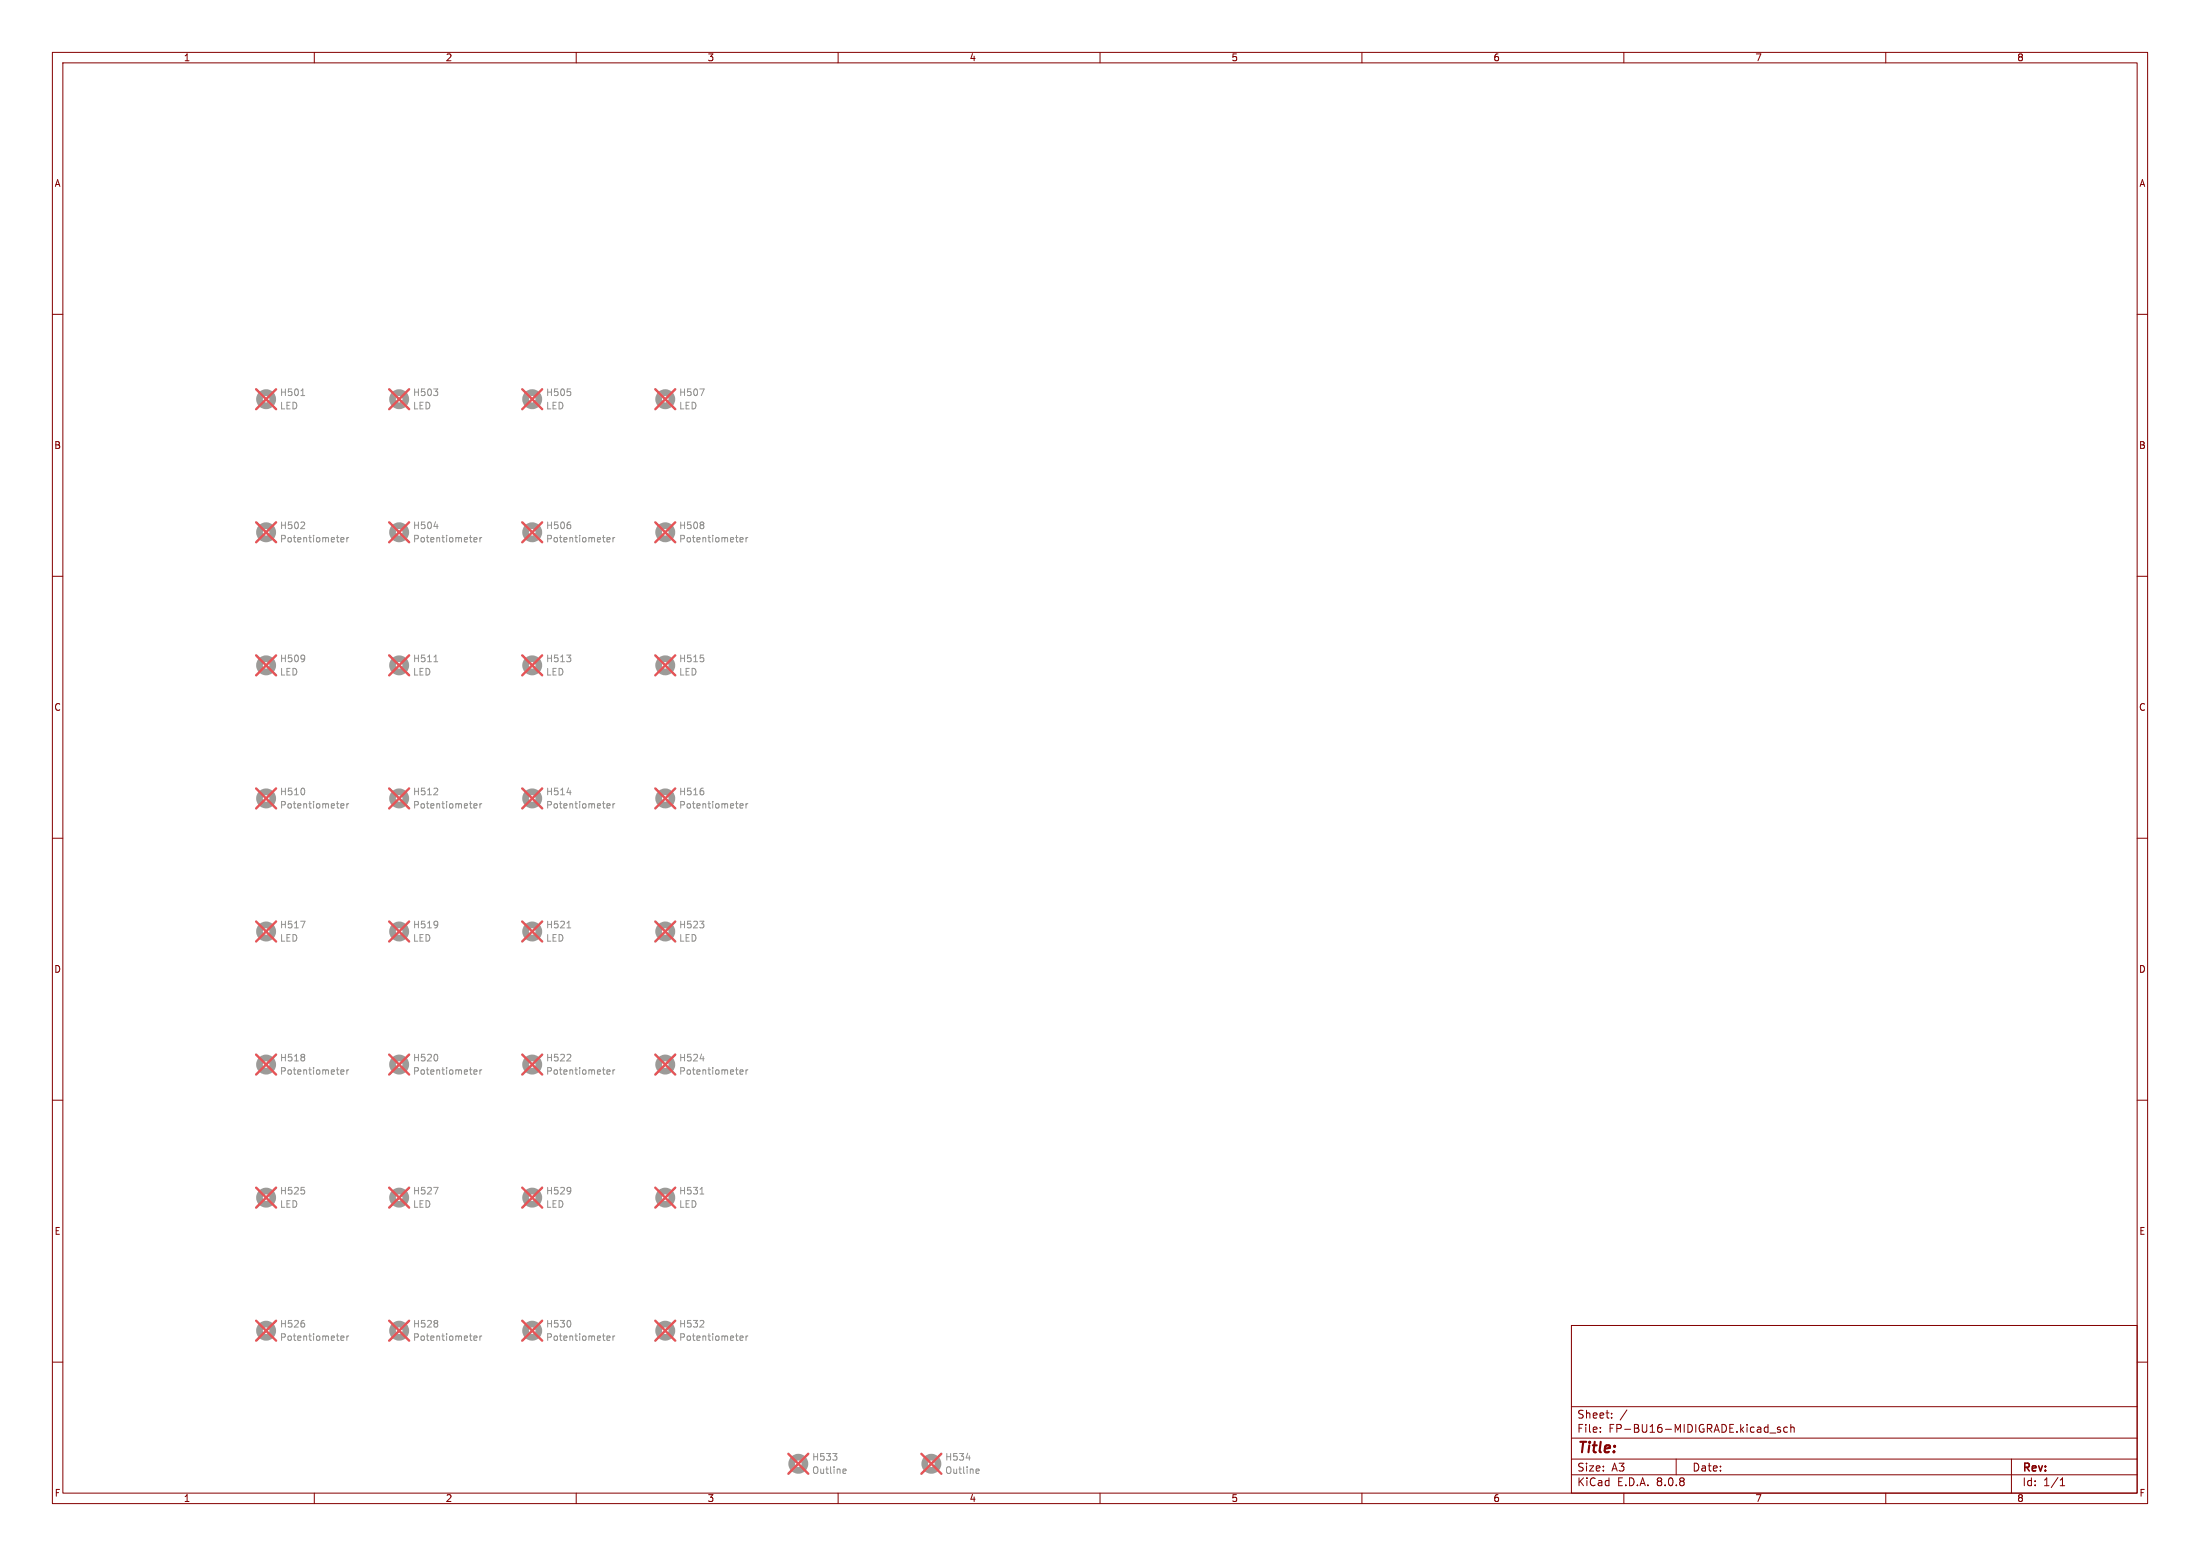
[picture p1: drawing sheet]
<svg xmlns="http://www.w3.org/2000/svg" width="420mm" height="297mm" viewBox="0 0 420 297" stroke-linecap="round" stroke-linejoin="round" font-family="sans-serif">
<g fill="none" stroke="#840000" stroke-width=".19">
<path d="M10 10h400v277h-400zM12 12h396v273h-396zM60 10v2M110 10v2M160 10v2M210 10v2M260 10v2M310 10v2M360 10v2M10 60h2M408 60h2M10 110h2"/>
<path d="M408 110h2M10 160h2M408 160h2M10 210h2M408 210h2M300 253h108v32h-108zM10 260h2M300 278.5h108M300 274.5h108M300 268.5h108M305.5 273.2v.2M305.5 272.5v.1"/>
<path d="M307.7 270.5v.2M307.7 269.8v.1M310.6 269.1l-1.3 1.9M320 278.5v3M337.9 273.5h1.1M339.9 272.5l-.4-.1-.2 .2 .1 .2 .5 .2v.3h-.6M341.2 272.5l-.4-.1-.3 .3 .2 .6h.5M341.9 272.5l.2-.1 .3 .1 .1 .9M341.9 271.9v1.5M384 278.5v6.5M408 260h2M60 285v2"/>
<path d="M110 285v2M160 285v2M210 285v2M260 285v2M300 281.5h108M310 285v2M360 285v2M393.3 283.6h.9M393.3 282.5l.4-.4v1.5"/>
</g>
<g fill="none" stroke="#9c9b98" stroke-width="1.3">
<circle cx="50.8" cy="76.2" r="1.27"/>
<circle cx="76.2" cy="76.2" r="1.27"/>
<circle cx="101.6" cy="76.2" r="1.27"/>
<circle cx="127" cy="76.2" r="1.27"/>
<circle cx="50.8" cy="101.6" r="1.27"/>
<circle cx="76.2" cy="101.6" r="1.27"/>
<circle cx="101.6" cy="101.6" r="1.27"/>
<circle cx="127" cy="101.6" r="1.27"/>
<circle cx="50.8" cy="127" r="1.27"/>
<circle cx="76.2" cy="127" r="1.27"/>
<circle cx="101.6" cy="127" r="1.27"/>
<circle cx="127" cy="127" r="1.27"/>
<circle cx="50.8" cy="152.4" r="1.27"/>
<circle cx="76.2" cy="152.4" r="1.27"/>
<circle cx="101.6" cy="152.4" r="1.27"/>
<circle cx="127" cy="152.4" r="1.27"/>
<circle cx="50.8" cy="177.8" r="1.27"/>
<circle cx="76.2" cy="177.8" r="1.27"/>
<circle cx="101.6" cy="177.8" r="1.27"/>
<circle cx="127" cy="177.8" r="1.27"/>
<circle cx="50.8" cy="203.2" r="1.27"/>
<circle cx="76.2" cy="203.2" r="1.27"/>
<circle cx="101.6" cy="203.2" r="1.27"/>
<circle cx="127" cy="203.2" r="1.27"/>
<circle cx="50.8" cy="228.6" r="1.27"/>
<circle cx="76.2" cy="228.6" r="1.27"/>
<circle cx="101.6" cy="228.6" r="1.27"/>
<circle cx="127" cy="228.6" r="1.27"/>
<circle cx="50.8" cy="254" r="1.27"/>
<circle cx="76.2" cy="254" r="1.27"/>
<circle cx="101.6" cy="254" r="1.27"/>
<circle cx="127" cy="254" r="1.27"/>
<circle cx="152.4" cy="279.4" r="1.27"/>
<circle cx="177.8" cy="279.4" r="1.27"/>
</g>
<g fill="none" stroke="#939391" stroke-width=".19">
<path d="M57.4 75.5h.8M82.8 74.2h.8l-.5 .5M83.5 74.8v.6M108.9 74.8v.6M133.6 74.2h.8l-.5 1.3M58.1 99.8v.4M134.3 99.8v.3M57.4 100.9h.8M65.1 103l.6-.1-.1-.2-.4-.1-.1 .2v.6h.5M66.2 102.6v.8M66.6 102.6l-.4 .2M82.8 100.5h.8"/>
<path d="M90.5 103l.6-.1-.1-.2-.4-.1-.1 .2v.6h.5M91.6 102.6v.8M92 102.6l-.4 .2M108.9 100.2v.6M115.9 103l.6-.1-.1-.2-.4-.1-.1 .2v.6h.5M117 102.6v.8M117.4 102.6l-.4 .2M134.3 100.3v.5M141.3 103l.6-.1-.1-.2-.4-.1-.1 .2v.6h.5M142.4 102.6v.8M142.8 102.6l-.4 .2M58.1 125.2v.8"/>
<path d="M58.2 125.6l-.1 .1M82.8 126.3h.8M108.2 125h.8l-.5 .5M108.9 125.6v.6M134.3 125.6v.6M58.1 150.7v.8M65.1 153.8l.6-.1-.1-.2-.4-.1-.1 .2v.6h.5M66.2 153.4v.8M66.6 153.4l-.4 .2M82.8 151.7h.8M83.5 150.6v.4M90.5 153.8l.6-.1-.1-.2-.4-.1-.1 .2v.6h.5"/>
<path d="M91.6 153.4v.8M92 153.4l-.4 .2M108.2 151.3h.8M115.9 153.8l.6-.1-.1-.2-.4-.1-.1 .2v.6h.5M117 153.4v.8M117.4 153.4l-.4 .2M134.3 151v.6M141.3 153.8l.6-.1-.1-.2-.4-.1-.1 .2v.6h.5M142.4 153.4v.8M142.8 153.4l-.4 .2M57.4 175.8h.8l-.5 1.3M83.5 176v.8"/>
<path d="M83.6 176.4l-.1 .1M108.2 177.1h.8M133.6 175.8h.8l-.5 .5M134.3 176.4v.6M58.1 201.4v.3M58.1 201.9v.5M65.1 204.6l.6-.1-.1-.2-.4-.1-.1 .2v.6h.5M66.2 204.2v.8M66.6 204.2l-.4 .2M83.5 201.5v.8M90.5 204.6l.6-.1-.1-.2-.4-.1-.1 .2v.6h.5M91.6 204.2v.8"/>
<path d="M92 204.2l-.4 .2M108.2 202.5h.8M108.9 201.4v.4M115.9 204.6l.6-.1-.1-.2-.4-.1-.1 .2v.6h.5M117 204.2v.8M117.4 204.2l-.4 .2M133.6 202.1h.8M141.3 204.6l.6-.1-.1-.2-.4-.1-.1 .2v.6h.5M142.4 204.2v.8M142.8 204.2l-.4 .2M58.1 227.2v.6M82.8 226.6h.8l-.5 1.3"/>
<path d="M108.9 226.8v.8M109 227.2l-.1 .1M133.6 227.9h.8M58.1 252.6v.6M65.1 255.4l.6-.1-.1-.2-.4-.1-.1 .2v.6h.5M66.2 255v.8M66.6 255l-.4 .2M83.5 252.2v.3M83.5 252.7v.5M90.5 255.4l.6-.1-.1-.2-.4-.1-.1 .2v.6h.5M91.6 255v.8M92 255l-.4 .2"/>
<path d="M108.9 252.3v.8M115.9 255.4l.6-.1-.1-.2-.4-.1-.1 .2v.6h.5M117 255v.8M117.4 255l-.4 .2M133.6 253.3h.8M134.3 252.2v.4M141.3 255.4l.6-.1-.1-.2-.4-.1-.1 .2v.6h.5M142.4 255v.8M142.8 255l-.4 .2M159 277.4h.8l-.5 .5M159.7 278v.6M184.4 278.3h.8"/>
<path d="M161.1 280.4l.4 .1v.2l-.6 .1M161.5 281.2h-.4M186.5 280.4l.4 .1v.2l-.6 .1M186.9 281.2h-.4"/>
</g>
<g fill="none" stroke="#e75356" stroke-width=".46">
<path d="M48.9 74.3l3.8 3.8M52.7 74.3l-3.8 3.8M74.3 74.3l3.8 3.8M78.1 74.3l-3.8 3.8M99.7 74.3l3.8 3.8M103.5 74.3l-3.8 3.8M125.1 74.3l3.8 3.8M128.9 74.3l-3.8 3.8M48.9 99.7l3.8 3.8M52.7 99.7l-3.8 3.8M74.3 99.7l3.8 3.8M78.1 99.7l-3.8 3.8"/>
<path d="M99.7 99.7l3.8 3.8M103.5 99.7l-3.8 3.8M125.1 99.7l3.8 3.8M128.9 99.7l-3.8 3.8M48.9 125.1l3.8 3.8M52.7 125.1l-3.8 3.8M74.3 125.1l3.8 3.8M78.1 125.1l-3.8 3.8M99.7 125.1l3.8 3.8M103.5 125.1l-3.8 3.8M125.1 125.1l3.8 3.8M128.9 125.1l-3.8 3.8"/>
<path d="M48.9 150.5l3.8 3.8M52.7 150.5l-3.8 3.8M74.3 150.5l3.8 3.8M78.1 150.5l-3.8 3.8M99.7 150.5l3.8 3.8M103.5 150.5l-3.8 3.8M125.1 150.5l3.8 3.8M128.9 150.5l-3.8 3.8M48.9 175.9l3.8 3.8M52.7 175.9l-3.8 3.8M74.3 175.9l3.8 3.8M78.1 175.9l-3.8 3.8"/>
<path d="M99.7 175.9l3.8 3.8M103.5 175.9l-3.8 3.8M125.1 175.9l3.8 3.8M128.9 175.9l-3.8 3.8M48.9 201.3l3.8 3.8M52.7 201.3l-3.8 3.8M74.3 201.3l3.8 3.8M78.1 201.3l-3.8 3.8M99.7 201.3l3.8 3.8M103.5 201.3l-3.8 3.8M125.1 201.3l3.8 3.8M128.9 201.3l-3.8 3.8"/>
<path d="M48.9 226.7l3.8 3.8M52.7 226.7l-3.8 3.8M74.3 226.7l3.8 3.8M78.1 226.7l-3.8 3.8M99.7 226.7l3.8 3.8M103.5 226.7l-3.8 3.8M125.1 226.7l3.8 3.8M128.9 226.7l-3.8 3.8M48.9 252.1l3.8 3.8M52.7 252.1l-3.8 3.8M74.3 252.1l3.8 3.8M78.1 252.1l-3.8 3.8"/>
<path d="M99.7 252.1l3.8 3.8M103.5 252.1l-3.8 3.8M125.1 252.1l3.8 3.8M128.9 252.1l-3.8 3.8M150.5 277.5l3.8 3.8M154.3 277.5l-3.8 3.8M175.9 277.5l3.8 3.8M179.7 277.5l-3.8 3.8"/>
</g>
<text font-size="2.8" fill="#840000" x="301" y="277.9">Title:</text>
<g font-size="2.1" fill="#840000">
<text x="301" y="273.7">File:</text>
<text x="301" y="271">Sheet:</text>
<text x="307.1" y="273.7">FP-BU16-MIDIGRADE.kicad_sch</text>
<text x="301" y="281.1">Size:</text>
<text x="307.6" y="281.1">A3</text>
<text x="323" y="281.1">Date:</text>
<text x="386" y="281.3">Rev:</text>
<text x="301" y="283.9">KiCad</text>
<text x="308.7" y="283.9">E.D.A.</text>
<text x="316.3" y="283.9">8.0.8</text>
<text x="386" y="283.9">Id:</text>
<text x="390.1" y="283.9">1/1</text>
</g>
<g font-size="1.8" fill="#840000">
<text x="35" y="11.9">1</text>
<text x="85" y="11.9">2</text>
<text x="135" y="11.9">3</text>
<text x="185" y="11.9">4</text>
<text x="235" y="11.9">5</text>
<text x="285" y="11.9">6</text>
<text x="335" y="11.9">7</text>
<text x="385" y="11.9">8</text>
<text x="10.3" y="35.9">A</text>
<text x="408.3" y="35.9">A</text>
<text x="10.3" y="85.9">B</text>
<text x="408.2" y="85.9">B</text>
<text x="10.3" y="135.9">C</text>
<text x="408.2" y="135.9">C</text>
<text x="10.3" y="185.9">D</text>
<text x="408.2" y="185.9">D</text>
<text x="10.3" y="235.9">E</text>
<text x="408.3" y="235.9">E</text>
<text x="10.3" y="285.9">F</text>
<text x="35" y="286.9">1</text>
<text x="85" y="286.9">2</text>
<text x="135" y="286.9">3</text>
<text x="185" y="286.9">4</text>
<text x="235" y="286.9">5</text>
<text x="285" y="286.9">6</text>
<text x="335" y="286.9">7</text>
<text x="385" y="286.9">8</text>
<text x="408.3" y="285.9">F</text>
</g>
<g font-size="1.8" fill="#939391">
<text x="53.3" y="75.8">H501</text>
<text x="78.7" y="75.8">H503</text>
<text x="104.1" y="75.8">H505</text>
<text x="129.5" y="75.8">H507</text>
<text x="53.3" y="78.3">LED</text>
<text x="78.7" y="78.3">LED</text>
<text x="104.1" y="78.3">LED</text>
<text x="129.5" y="78.3">LED</text>
<text x="53.3" y="101.2">H502</text>
<text x="78.7" y="101.2">H504</text>
<text x="104.1" y="101.2">H506</text>
<text x="129.5" y="101.2">H508</text>
<text x="53.3" y="103.7">Potentiometer</text>
<text x="78.7" y="103.7">Potentiometer</text>
<text x="104.1" y="103.7">Potentiometer</text>
<text x="129.5" y="103.7">Potentiometer</text>
<text x="53.3" y="129.1">LED</text>
<text x="53.3" y="126.6">H509</text>
<text x="78.7" y="129.1">LED</text>
<text x="78.7" y="126.6">H511</text>
<text x="104.1" y="129.1">LED</text>
<text x="104.1" y="126.6">H513</text>
<text x="129.5" y="129.1">LED</text>
<text x="129.5" y="126.6">H515</text>
<text x="53.3" y="152">H510</text>
<text x="53.3" y="154.5">Potentiometer</text>
<text x="78.7" y="152">H512</text>
<text x="78.7" y="154.5">Potentiometer</text>
<text x="104.1" y="152">H514</text>
<text x="104.1" y="154.5">Potentiometer</text>
<text x="129.5" y="152">H516</text>
<text x="129.5" y="154.5">Potentiometer</text>
<text x="53.3" y="179.9">LED</text>
<text x="53.3" y="177.4">H517</text>
<text x="78.7" y="179.9">LED</text>
<text x="78.7" y="177.4">H519</text>
<text x="104.1" y="179.9">LED</text>
<text x="104.1" y="177.4">H521</text>
<text x="129.5" y="179.9">LED</text>
<text x="129.5" y="177.4">H523</text>
<text x="53.3" y="202.8">H518</text>
<text x="78.7" y="202.8">H520</text>
<text x="104.1" y="202.8">H522</text>
<text x="129.5" y="202.8">H524</text>
<text x="53.3" y="205.3">Potentiometer</text>
<text x="78.7" y="205.3">Potentiometer</text>
<text x="104.1" y="205.3">Potentiometer</text>
<text x="129.5" y="205.3">Potentiometer</text>
<text x="53.3" y="230.7">LED</text>
<text x="53.3" y="228.2">H525</text>
<text x="78.7" y="230.7">LED</text>
<text x="78.7" y="228.2">H527</text>
<text x="104.1" y="230.7">LED</text>
<text x="104.1" y="228.2">H529</text>
<text x="129.5" y="230.7">LED</text>
<text x="129.5" y="228.2">H531</text>
<text x="53.3" y="253.6">H526</text>
<text x="53.3" y="256.1">Potentiometer</text>
<text x="78.7" y="253.6">H528</text>
<text x="78.7" y="256.1">Potentiometer</text>
<text x="104.1" y="253.6">H530</text>
<text x="104.1" y="256.1">Potentiometer</text>
<text x="129.5" y="253.6">H532</text>
<text x="129.5" y="256.1">Potentiometer</text>
<text x="154.9" y="279">H533</text>
<text x="154.9" y="281.5">Outline</text>
<text x="180.3" y="279">H534</text>
<text x="180.3" y="281.5">Outline</text>
</g>
</svg>
